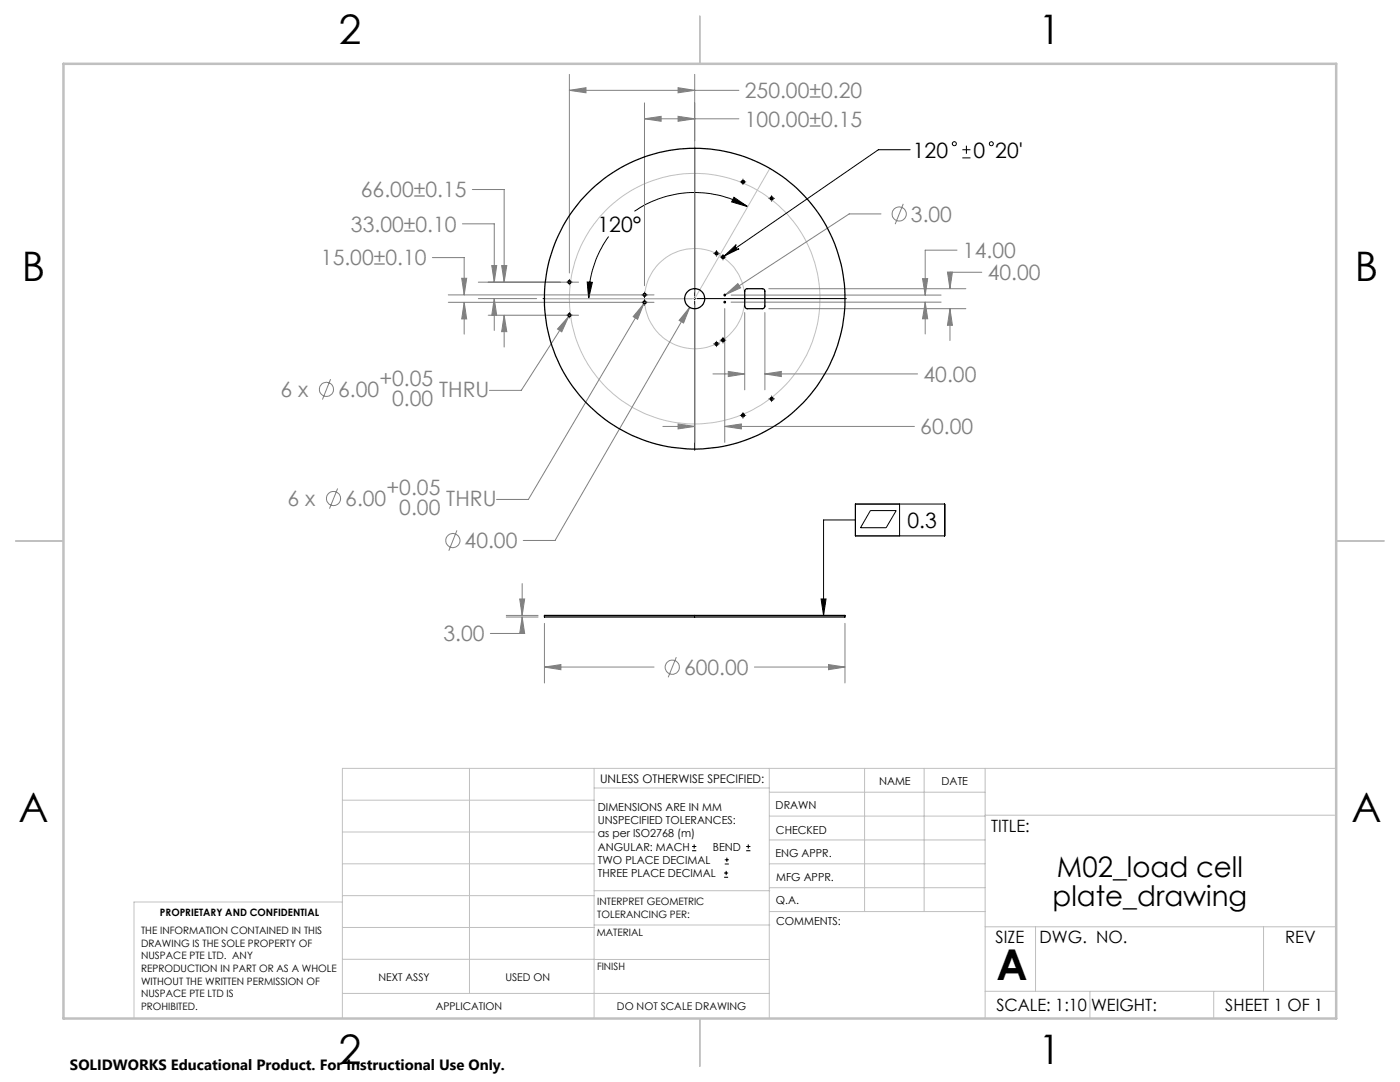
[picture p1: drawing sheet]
<svg xmlns="http://www.w3.org/2000/svg" width="279mm" height="216mm" viewBox="0 0 279 216" stroke-linecap="round" stroke-linejoin="round" font-family="sans-serif">
<g fill="none" stroke="#c0c0c0" stroke-width=".2">
<path d="M153.6 33.6l-15 26h-29.9M68.3 159.7h50.3M93.7 153.3v44.9M118.6 153.3v49.9M118.6 157.2h34.9M153.5 153.3v49.9M153.5 158.1h43.1M172.5 153.3v28.6M184.4 153.3v28.6M196.6 153.3v49.9M266.7 153.3h-198.4v49.9M68.3 178.7h50.3"/>
<path d="M68.3 172.4h50.3M68.3 166h50.3M68.3 180h-41.6v23.2M118.6 177.7h35M153.5 167.6h43.1M153.5 162.8h43.1M153.5 172.4h43.1M153.5 177.1h43.1M196.6 162.7h70.1M68.3 198.2h85.2M68.3 191.4l85.2 .1M68.3 185.1h50.3"/>
<path d="M118.6 184.6h35M153.6 181.9h43M196.6 197.8h70.1M196.6 184.9h70.1M206.7 184.9v12.9M217.5 197.8v5.4M242.2 197.8v5.4M252.2 184.9v12.9"/>
<circle cx="138.6" cy="59.6" r="10"/>
<circle cx="138.7" cy="59.6" r="25"/>
</g>
<path d="M139.7 3.2v9.5M3.1 107.9h9.6M266.7 107.9h9.5M139.7 203.2v9.6" fill="none" stroke="#c0c0c0" stroke-width=".25"/>
<path d="M12.7 12.7h254v190.5h-254z" fill="none" stroke="#c0c0c0" stroke-width=".5"/>
<g fill="none" stroke="#808080" stroke-width=".2">
<path d="M113.6 14.9v39.6M113.6 18h33.9M113.6 18l3.3-.5v1zM135.3 17.5l3.3 .5-3.3 .5zM138.6 14.9v43.4M94.3 37.8h6.3v18.5M128.6 23.7l3.3-.5v1zM128.6 20.5v36.5M128.6 23.7h18.9M135.3 23.2l3.3 .5-3.3 .5zM86.3 51.4h6.3v7.4M89.5 58.8h41"/>
<path d="M92.1 55.5h1l-.5 3.3zM92.3 44.7h6.3v11.6M95.5 56.3h20M95.5 59.6h11.6M98.1 53h1l-.5 3.3zM98.6 59.6l.5 3.3h-1zM98.6 59.6v6.3M100.1 53h1l-.5 3.3zM144.8 58.8l2.4-2.2 .6 .8zM145.9 58.9h41.9M153.4 57.6h39.4M175.8 42.7h-6.3l-24.7 16.1"/>
<path d="M180.3 40.7l-1.7 4M184.1 55.6h1l-.5 3.3zM189.1 54.3h1l-.5 3.3zM191 49.9h-6.4v9M195.9 54.3h-6.3v3.3M66 75.7l-1.7 4M89.5 60.3h41M92.6 60.3v6.4M92.6 60.3l.5 3.3h-1zM97.4 62.9h18.1M100.6 62.9v6.4M100.6 62.9l.5 3.3h-1z"/>
<path d="M113.5 63.1l-1.4 3.1-.8-.5zM113.5 63.1l-9.5 14.8h-6.3M128.5 60.6l-23.1 39.1h-6.3M128.5 60.6l-1.3 3.1-.8-.5zM137.7 61.3l-1.3 3.2-.9-.6zM137.7 61.3l-26.9 46.5h-6.4M138.6 60.9v27.4M142.3 74.6h6.3M144.6 61.6v26.7M145.3 74.1l3.3 .5-3.3 .5zM145.9 60.3h41.9M148.6 62.4v15.4"/>
<path d="M152.6 74.6l3.3-.5v1zM152.6 62.4v15.4M152.6 74.6h30.5M153.4 61.6h39.4M184.6 60.3l.5 3.3h-1zM184.6 60.3v6.3M189.6 61.6l.5 3.3h-1zM189.6 61.6v6.3M67.4 97.5l-1.6 4M132.3 85.1h6.3M135.3 84.6l3.3 .5-3.3 .5zM144.6 85.1l3.4-.5v1z"/>
<path d="M144.6 85.1h37.9M91.2 105.8l-1.6 4.1M103.7 119.5h1l-.5 3.3zM104.2 116.5v6.3M101 122.8h6.4M101 123.1h6.4M104.2 123.1l.5 3.3h-1zM104.2 123.1v3.3h-6.3M108.7 124.4v11.9M108.7 133.1h21.8M108.7 133.1l3.2-.5v1zM135 131.1l-1.7 4"/>
<path d="M150.6 133.1h18M165.3 132.6l3.3 .5-3.3 .5zM168.6 124.4v11.9"/>
<circle cx="179.5" cy="42.7" r="1.41"/>
<circle cx="65.2" cy="77.7" r="1.41"/>
<circle cx="66.6" cy="99.5" r="1.42"/>
<circle cx="90.4" cy="107.9" r="1.41"/>
<circle cx="134.2" cy="133.1" r="1.42"/>
</g>
<g fill="none" stroke="#000" stroke-width=".2">
<path d="M138.6 29.4v29.7M146.5 39.4l2.7 1.8-3.2-.9zM147.7 36.3h.1M148 36.3h.5M148.3 35.7v.1M148.3 36.1v.4M148.3 36.8h.1M148.8 36.3h.1M153.5 39.6h.1M153.7 39.6h.5M154 39.1h.1M154 39.3v.5"/>
<path d="M154.5 39.6h.1M181.6 29.9h-6.3l-30.8 21.2M192.1 31.5h1.6M192.1 29.9h1.6M192.9 29.1v1.6M108.4 59.6h29.7M113.1 56.3h.1M113.4 56.3h.5M113.6 55.7v.1M113.6 56v.6M113.6 56.8h.1M114.2 56.3h.1"/>
<path d="M117.2 56.3h1l-.7 3.3zM121.5 47.2a21.3 21.3 0 0 0-4 12.4M128.1 58.8h.1M128.4 58.8h.5M128.6 58.3h.1M128.6 58.6v.5M128.6 59.3v.1M128.6 59.8h.1M129.2 58.8h.1M138.4 59.6h.5M138.6 59.3v.5M139.1 59.6h29.8"/>
<path d="M142.5 50.6h.1M142.7 50.6h.5M143 50v.1M143 50.3v.5M143 51.1h.1M143.5 50.6h.1M143.7 51.3h.1M144 51.3h.5M144.3 50.8h.1M144.3 51v.6M144.3 51.8v.1M144.5 51.1l2.4-2.3a.5 .5 0 0 0-.1 .7 .5 .5 0 0 0 .7 .1z"/>
<path d="M144.8 51.3h.1M149.2 41.2a21.1 21.1 0 0 0-22.6 1M154 40.1h.1M113.1 62.9h.1M113.4 62.9h.5M113.6 62.3v.1M113.6 62.7v.4M113.6 63.4h.1M114.2 62.9h.1M128.1 60.3h.1M128.4 60.3h.5M128.6 60.1v.5"/>
<path d="M128.6 60.9h.1M129.2 60.3h.1M138.6 60.1v29.8M142.5 68.6h.1M142.7 68.6h.5M143 68.1h.1M143 68.4v.5M143 69.1v.1M143.5 68.6h.1M143.7 67.9h.1M144 67.9h.5M144.3 67.3v.1"/>
<path d="M144.3 67.6v.5M144.3 68.4h.1M144.8 67.9h.1M153.5 79.6h.1M153.7 79.6h.5M154 79v.1M154 79.3v.5M154.5 79.6h.1M147.7 82.9h.1M148 82.9h.5M148.3 82.3v.1M148.3 82.7v.4"/>
<path d="M148.3 83.4h.1M148.8 82.9h.1M154 80.1v.1M163.9 119.5h1l-.5 3.3zM170.7 100.6h17.8v6.3h-17.8zM170.7 103.8h-6.3v19M173.7 101.9h5.2l-2.1 3.4h-5.1zM179.5 100.6v6.3"/>
<circle cx="190.5" cy="28.7" r=".39"/>
<circle cx="197.9" cy="28.7" r=".41"/>
</g>
<g fill="#000">
<path d="M146.5 39.4l2.7 1.8-3.2-.9zM117.2 56.3h1l-.7 3.3z"/>
<path d="M163.9 119.5h1l-.5 3.3zM144.5 51.1l2.4-2.3a.5 .5 0 0 0-.1 .7 .5 .5 0 0 0 .7 .1z"/>
</g>
<path d="M103.7 119.5h1l-.5 3.3zM104.2 123.1l.5 3.3h-1zM165.3 132.6l3.3 .5-3.3 .5zM108.7 133.1l3.2-.5v1zM135.3 23.2l3.3 .5-3.3 .5zM128.6 23.7l3.3-.5v1zM113.6 18l3.3-.5v1zM135.3 17.5l3.3 .5-3.3 .5zM113.5 63.1l-2.2 2.6 .8 .5zM128.5 60.6l-2.1 2.6 .8 .5zM92.1 55.5h1l-.5 3.3zM92.6 60.3l.5 3.3h-1zM137.7 61.3l-2.2 2.6 .9 .6zM100.1 53h1l-.5 3.3zM100.6 62.9l.5 3.3h-1zM98.6 59.6l.5 3.3h-1zM98.1 53h1l-.5 3.3zM144.8 58.8l3-1.4-.6-.8zM184.6 60.3l.5 3.3h-1zM184.1 55.6h1l-.5 3.3zM135.3 84.6l3.3 .5-3.3 .5zM144.6 85.1l3.4-.5v1zM189.6 61.6l.5 3.3h-1zM189.1 54.3h1l-.5 3.3zM152.6 74.6l3.3-.5v1zM145.3 74.1l3.3 .5-3.3 .5z" fill="#808080"/>
<g fill="none" stroke="#000" stroke-width=".25">
<path d="M148.8 57.7l.2-.1h3.2l.3 .1 .1 .4v3l-.1 .4-.3 .1-3.3-.1-.3-.4v-3zM108.7 122.8h59.9v.3h-59.9z"/>
<circle cx="148.3" cy="36.3" r=".31"/>
<circle cx="154" cy="39.6" r=".31"/>
<circle cx="113.6" cy="56.3" r=".31"/>
<circle cx="128.6" cy="58.8" r=".31"/>
<circle cx="138.6" cy="59.6" r="30"/>
<circle cx="138.6" cy="59.6" r="1.99"/>
<circle cx="143" cy="50.6" r=".29"/>
<circle cx="144.3" cy="51.3" r=".3"/>
<circle cx="144.6" cy="58.9" r=".15"/>
<circle cx="113.6" cy="62.9" r=".31"/>
<circle cx="128.6" cy="60.3" r=".31"/>
<circle cx="143" cy="68.6" r=".31"/>
<circle cx="144.3" cy="67.9" r=".28"/>
<circle cx="144.6" cy="60.3" r=".15"/>
<circle cx="154" cy="79.6" r=".29"/>
<circle cx="148.3" cy="82.9" r=".31"/>
</g>
<path d="M138.1 169.8h.9M138.1 168.9h.9M138.5 168.5v.8M144.5 175h.8M144.5 174.2h.8M144.6 172.4h.9M144.6 171.6h.9M144.9 173.8v.8M145.1 171.1v.9M148.9 169.8h.9M148.9 168.9h.9M149.3 168.5v.8" fill="none" stroke="#000" stroke-width=".2"/>
<text font-size="8.5" x="198.9" y="195.5">A</text>
<g font-size="8.1">
<text x="67.6" y="8.9">2</text>
<text x="207.3" y="8.9">1</text>
<text x="4.4" y="56.2">B</text>
<text x="270.4" y="56.2">B</text>
<text x="3.7" y="164.1">A</text>
<text x="269.7" y="164.1">A</text>
<text x="67.6" y="212.4">2</text>
<text x="207.3" y="212.4">1</text>
</g>
<g font-size="5.6">
<text x="210.9" y="175.1">M02_load cell</text>
<text x="210.1" y="180.7">plate_drawing</text>
</g>
<g font-size="4.2" fill="#808080">
<text x="148.6" y="19.6">250.00±0.20</text>
<text x="148.6" y="25.3">100.00±0.15</text>
<text x="72" y="39.4">66.00±0.15</text>
<text x="70" y="46.2">33.00±0.10</text>
<text x="181.8" y="44.2">3.00</text>
<text x="64" y="53">15.00±0.10</text>
<text x="192.2" y="51.5">14.00</text>
<text x="197.1" y="55.9">40.00</text>
<text x="75.7" y="77">+0.05</text>
<text x="184.3" y="76.2">40.00</text>
<text x="56" y="79.2">6 x</text>
<text x="67.5" y="79.2">6.00</text>
<text x="78.3" y="81.1">0.00</text>
<text x="87.7" y="79.2">THRU</text>
<text x="183.7" y="86.7">60.00</text>
<text x="57.4" y="101">6 x</text>
<text x="68.9" y="101">6.00</text>
<text x="77.1" y="98.7">+0.05</text>
<text x="89.1" y="101">THRU</text>
<text x="79.7" y="102.8">0.00</text>
<text x="92.7" y="109.4">40.00</text>
<text x="88.5" y="128">3.00</text>
<text x="136.5" y="134.7">600.00</text>
</g>
<g font-size="4.2">
<text x="182.2" y="31.5">120</text>
<text x="194.3" y="31.5">0</text>
<text x="198.6" y="31.5">20'</text>
<text x="119.2" y="46.3">120°</text>
<text x="181.1" y="105.3">0.3</text>
</g>
<g font-size="3.4">
<text x="197.8" y="166">TITLE:</text>
<text x="198.7" y="188.1">SIZE</text>
<text x="207.5" y="188.1">DWG. NO.</text>
<text x="256.5" y="188.2">REV</text>
<text x="198.8" y="201.7">SCALE: 1:10</text>
<text x="217.7" y="201.8">WEIGHT:</text>
<text x="244.5" y="201.7">SHEET 1 OF 1</text>
</g>
<text font-size="3" x="14" y="213.5">SOLIDWORKS Educational Product. For Instructional Use Only.</text>
<text font-size="2.4" x="119.8" y="156.2">UNLESS OTHERWISE SPECIFIED:</text>
<g font-size="2.2">
<text x="119.3" y="161.8">DIMENSIONS ARE IN MM</text>
<text x="154.8" y="161.4">DRAWN</text>
<text x="175.4" y="156.6">NAME</text>
<text x="187.9" y="156.7">DATE</text>
<text x="119.3" y="164.4">UNSPECIFIED TOLERANCES:</text>
<text x="119.3" y="167.1">as per ISO2768 (m)</text>
<text x="154.9" y="166.3">CHECKED</text>
<text x="119.3" y="169.7">ANGULAR: MACH</text>
<text x="119.3" y="172.4">TWO PLACE DECIMAL</text>
<text x="142.3" y="169.7">BEND</text>
<text x="154.8" y="171">ENG APPR.</text>
<text x="119.3" y="175">THREE PLACE DECIMAL</text>
<text x="154.9" y="175.7">MFG APPR.</text>
<text x="154.9" y="180.4">Q.A.</text>
<text x="154.9" y="184.6">COMMENTS:</text>
</g>
<g font-size="2.1">
<text x="75.5" y="195.7">NEXT ASSY</text>
<text x="100.9" y="195.7">USED ON</text>
<text x="86.9" y="201.5">APPLICATION</text>
<text x="123.1" y="201.6">DO NOT SCALE DRAWING</text>
</g>
<g font-size="2">
<text x="31.9" y="182.8">PROPRIETARY AND CONFIDENTIAL</text>
<text x="119.2" y="180.6">INTERPRET GEOMETRIC</text>
<text x="119.2" y="183.1">TOLERANCING PER:</text>
<text x="28.2" y="186.4">THE INFORMATION CONTAINED IN THIS</text>
<text x="28.2" y="188.9">DRAWING IS THE SOLE PROPERTY OF</text>
<text x="28.2" y="191.4">NUSPACE PTE LTD. ANY</text>
<text x="119.1" y="186.7">MATERIAL</text>
<text x="28.2" y="193.9">REPRODUCTION IN PART OR AS A WHOLE</text>
<text x="28.2" y="196.5">WITHOUT THE WRITTEN PERMISSION OF</text>
<text x="119.1" y="193.5">FINISH</text>
<text x="28.2" y="199">NUSPACE PTE LTD IS</text>
<text x="28.2" y="201.5">PROHIBITED.</text>
</g>
</svg>
